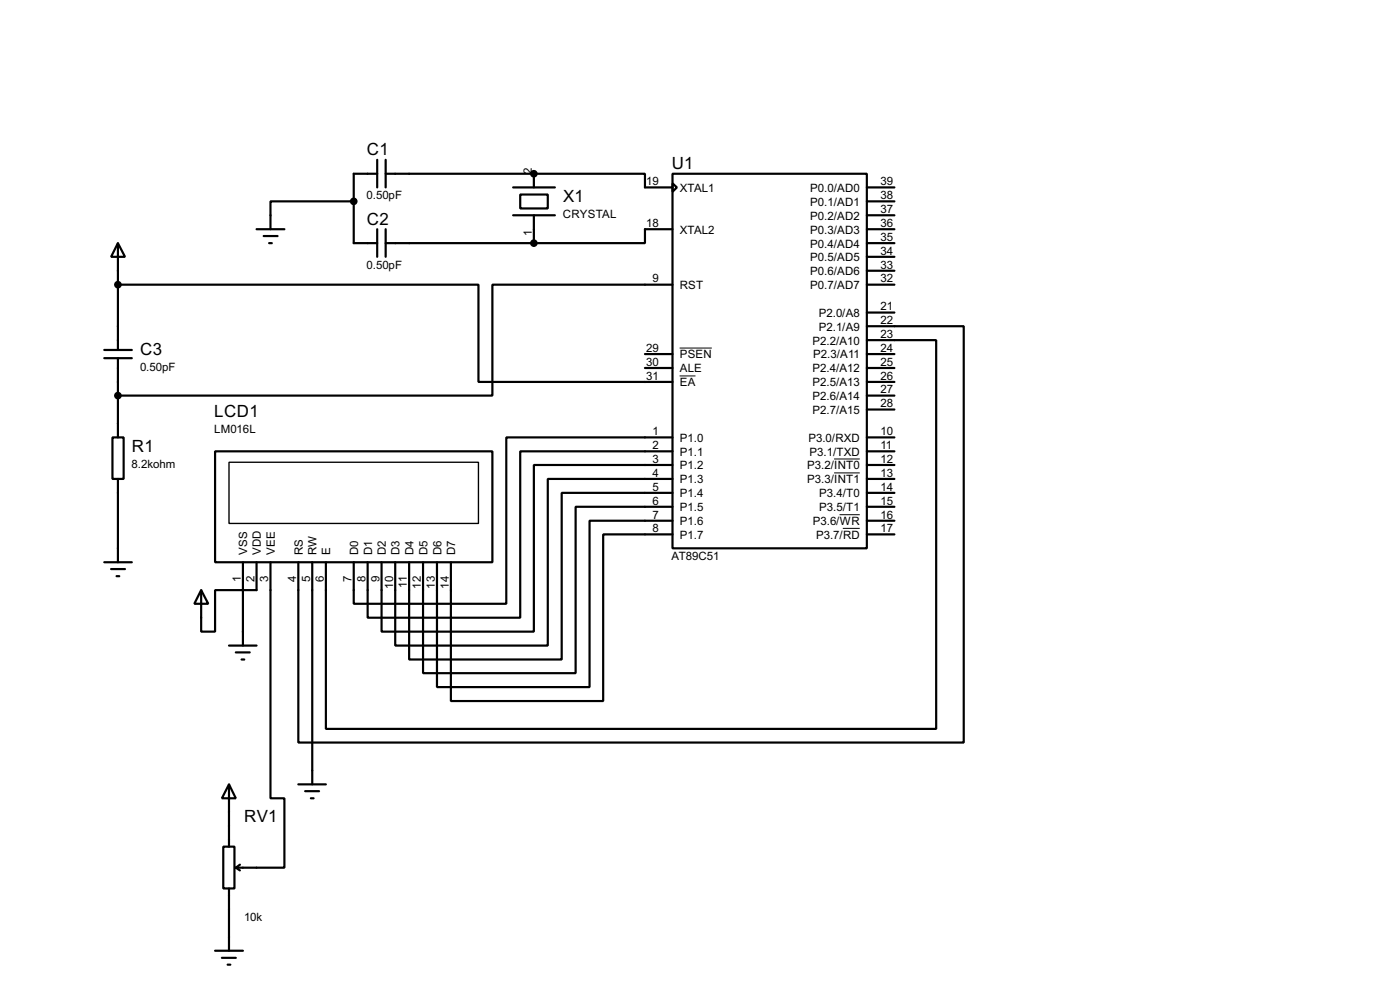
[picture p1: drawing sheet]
<svg xmlns="http://www.w3.org/2000/svg" width="256mm" height="180mm" viewBox="0 0 256 180" stroke-linecap="round" stroke-linejoin="round" font-family="sans-serif">
<g fill="none" stroke="#000" stroke-width=".4">
<path d="M64.8 36.9h-15.2v5.1M69.1 31.8h-4.3v12.7h4.3M69.1 29.3v5M70.7 31.8h27.1M70.7 29.3v5M94 34.3h7.7M94 39.4h7.7M95.3 35.6h5.1v2.6h-5.1zM97.8 31.8h20.4v2.5h5M97.8 31.8v2.5M97.8 39.4v5.1M123.2 31.8h35.6v68.6h-35.6z"/>
<path d="M123.2 33.6l.8 .7-.8 .8zM158.8 34.3h5.1M158.8 36.9h5.1M158.8 39.4h5.1M21.6 44.5l1.3 2.5h-2.5zM21.6 52.1h66.1v17.8h35.5M21.6 44.5v19.6M47 42h5.1M48.3 43.2h2.6M49.3 44.5h.5M69.1 42v5M70.7 44.5h27.1"/>
<path d="M70.7 42v5M123.2 42h-5v2.5h-20.4M123.2 52.1h-33v20.3h-68.6M158.8 59.7h17.8v76.2h-121.9v-33M158.8 44.5h5.1M158.8 42h5.1M158.8 52.1h5.1M158.8 47h5.1M158.8 49.6h5.1M158.8 57.2h5.1M19.1 64.1h5.1M19.1 65.6h5.1"/>
<path d="M21.6 65.6v14.5M118.2 67.4h5M118.2 64.8h5M158.8 62.3h12.7v71.1h-111.8v-30.5M158.8 67.4h5.1M158.8 69.9h5.1M158.8 64.8h5.1M158.8 75h5.1M158.8 72.4h5.1M20.6 80.1h2.1v7.6h-2.1zM21.6 87.7v15.2M39.4 82.6h50.8v20.3h-50.8z"/>
<path d="M123.2 80.1h-30.4v30.4h-28v-7.6M123.2 82.6h-27.9v30.5h-27.9v-10.2M123.2 85.1h-25.4v30.5h-27.9v-12.7M123.2 87.7h-22.8v30.5h-28v-15.3M123.2 90.2h-20.3v30.5h-27.9v-17.8M123.2 92.8h-17.7v30.4h-28v-20.3M123.2 95.3h-15.2v30.5h-27.9v-22.9M123.2 97.8h-12.7v30.5h-27.9v-25.4M158.8 80.1h5.1M158.8 82.6h5.1M158.8 85.1h5.1M158.8 87.7h5.1"/>
<path d="M158.8 90.2h5.1M158.8 92.8h5.1M158.8 95.3h5.1M158.8 97.8h5.1M19.1 102.9h5.1M20.4 104.2h2.5M21.4 105.5h.5M36.9 108l1.3 2.5h-2.6zM42 118.2h5M43.2 119.4h2.6M44.5 102.9v15.3M47 102.9v5.1h-7.6v7.6h-2.5v-7.6"/>
<path d="M49.6 102.9v43.2h2.5v12.7h-8.9M57.2 102.9v40.7M44.3 120.7h.5M40.9 155h2.1v7.6h-2.1zM42 143.6l1.2 2.5h-2.5zM42 143.6v11.4M43.2 158.8l.8 .5M44 158.3l-.8 .5M54.7 143.6h5M55.9 144.8h2.6M57 146.1h.5M39.4 174h5.1"/>
<path d="M40.7 175.3h2.5M41.7 176.6h.5M42 162.6v11.4"/>
</g>
<circle cx="97.8" cy="31.8" r=".2" fill="#000"/>
<path d="M124.5 68.8h2.9M124.5 63.7h5.9M152.8 84h4.7M152.8 86.6h4.7M153.8 94.2h3.7M154.4 96.7h3.1" fill="none" stroke="#000" stroke-width=".18"/>
<g fill="#000" stroke="#000" stroke-width=".4">
<circle cx="64.8" cy="36.9" r=".5"/>
<circle cx="97.8" cy="31.8" r=".5"/>
<circle cx="21.6" cy="52.1" r=".5"/>
<circle cx="97.8" cy="44.5" r=".5"/>
<circle cx="21.6" cy="72.4" r=".5"/>
</g>
<path d="M42 84.6h45.7v11.2h-45.7z" fill="none" stroke="#000" stroke-width=".25"/>
<g font-size="3.5">
<text x="67.2" y="28.5">C1</text>
<text x="123.1" y="31">U1</text>
<text x="67.2" y="41.2">C2</text>
<text x="103.2" y="37">X1</text>
<text x="25.7" y="64.9">C3</text>
<text x="39.3" y="76.4">LCD1</text>
<text x="24.2" y="82.8">R1</text>
<text x="44.8" y="150.4">RV1</text>
</g>
<g font-size="2.4">
<text x="97.4" y="31.8" transform="rotate(-90 97.4 31.8)">2</text>
<text x="118.4" y="33.9">19</text>
<text x="124.5" y="35.1">XTAL1</text>
<text x="148.4" y="35.1">P0.0/AD0</text>
<text x="161.3" y="33.9">39</text>
<text x="67.2" y="36.5">0.50pF</text>
<text x="103.1" y="40">CRYSTAL</text>
<text x="118.4" y="41.6">18</text>
<text x="148.4" y="37.7">P0.1/AD1</text>
<text x="148.4" y="40.2">P0.2/AD2</text>
<text x="161.3" y="36.5">38</text>
<text x="161.3" y="39">37</text>
<text x="161.3" y="41.6">36</text>
<text x="97.4" y="43.1" transform="rotate(-90 97.4 43.1)">1</text>
<text x="124.5" y="42.7">XTAL2</text>
<text x="148.4" y="42.7">P0.3/AD3</text>
<text x="148.4" y="45.3">P0.4/AD4</text>
<text x="148.4" y="47.8">P0.5/AD5</text>
<text x="161.3" y="44.1">35</text>
<text x="161.3" y="46.6">34</text>
<text x="67.2" y="49.2">0.50pF</text>
<text x="119.6" y="51.7">9</text>
<text x="124.5" y="52.9">RST</text>
<text x="148.4" y="50.4">P0.6/AD6</text>
<text x="148.4" y="52.9">P0.7/AD7</text>
<text x="161.3" y="49.2">33</text>
<text x="161.3" y="51.7">32</text>
<text x="150" y="58">P2.0/A8</text>
<text x="161.3" y="56.8">21</text>
<text x="161.3" y="59.3">22</text>
<text x="118.4" y="64.4">29</text>
<text x="124.5" y="65.6">PSEN</text>
<text x="148.8" y="63.1">P2.2/A10</text>
<text x="149" y="65.6">P2.3/A11</text>
<text x="150" y="60.5">P2.1/A9</text>
<text x="161.3" y="61.9">23</text>
<text x="161.3" y="64.4">24</text>
<text x="25.7" y="67.9">0.50pF</text>
<text x="118.4" y="67">30</text>
<text x="118.4" y="69.5">31</text>
<text x="124.5" y="68.1">ALE</text>
<text x="124.5" y="70.7">EA</text>
<text x="148.8" y="68.1">P2.4/A12</text>
<text x="148.8" y="70.7">P2.5/A13</text>
<text x="161.3" y="67">25</text>
<text x="161.3" y="69.5">26</text>
<text x="161.3" y="72">27</text>
<text x="148.8" y="75.8">P2.7/A15</text>
<text x="148.8" y="73.2">P2.6/A14</text>
<text x="161.3" y="74.6">28</text>
<text x="39.2" y="79.3">LM016L</text>
<text x="119.6" y="79.7">1</text>
<text x="119.6" y="82.2">2</text>
<text x="124.5" y="80.8">P1.0</text>
<text x="124.5" y="83.4">P1.1</text>
<text x="148.1" y="80.8">P3.0/RXD</text>
<text x="148.3" y="83.4">P3.1/TXD</text>
<text x="161.3" y="79.7">10</text>
<text x="161.3" y="82.2">11</text>
<text x="24.1" y="85.7">8.2kohm</text>
<text x="119.6" y="84.7">3</text>
<text x="119.6" y="87.3">4</text>
<text x="119.6" y="89.8">5</text>
<text x="124.5" y="85.9">P1.2</text>
<text x="124.5" y="88.5">P1.3</text>
<text x="147.9" y="85.9">P3.2/INT0</text>
<text x="147.9" y="88.5">P3.3/INT1</text>
<text x="161.3" y="84.7">12</text>
<text x="161.3" y="87.3">13</text>
<text x="161.3" y="89.8">14</text>
<text x="119.6" y="92.4">6</text>
<text x="119.6" y="94.9">7</text>
<text x="124.5" y="91">P1.4</text>
<text x="124.5" y="93.6">P1.5</text>
<text x="150.1" y="91">P3.4/T0</text>
<text x="150.1" y="93.6">P3.5/T1</text>
<text x="161.3" y="94.9">16</text>
<text x="161.3" y="92.4">15</text>
<text x="45.3" y="101.6" transform="rotate(-90 45.3 101.6)">VSS</text>
<text x="47.8" y="101.6" transform="rotate(-90 47.8 101.6)">VDD</text>
<text x="50.4" y="101.6" transform="rotate(-90 50.4 101.6)">VEE</text>
<text x="55.5" y="101.6" transform="rotate(-90 55.5 101.6)">RS</text>
<text x="58" y="101.6" transform="rotate(-90 58 101.6)">RW</text>
<text x="60.5" y="101.6" transform="rotate(-90 60.5 101.6)">E</text>
<text x="65.6" y="101.6" transform="rotate(-90 65.6 101.6)">D0</text>
<text x="68.2" y="101.6" transform="rotate(-90 68.2 101.6)">D1</text>
<text x="70.7" y="101.6" transform="rotate(-90 70.7 101.6)">D2</text>
<text x="73.2" y="101.6" transform="rotate(-90 73.2 101.6)">D3</text>
<text x="75.8" y="101.6" transform="rotate(-90 75.8 101.6)">D4</text>
<text x="78.3" y="101.6" transform="rotate(-90 78.3 101.6)">D5</text>
<text x="80.9" y="101.6" transform="rotate(-90 80.9 101.6)">D6</text>
<text x="83.4" y="101.6" transform="rotate(-90 83.4 101.6)">D7</text>
<text x="119.6" y="97.4">8</text>
<text x="124.5" y="96.1">P1.6</text>
<text x="124.5" y="98.6">P1.7</text>
<text x="148.9" y="96.1">P3.6/WR</text>
<text x="149.5" y="98.6">P3.7/RD</text>
<text x="161.3" y="97.4">17</text>
<text x="44.1" y="106.6" transform="rotate(-90 44.1 106.6)">1</text>
<text x="46.6" y="106.6" transform="rotate(-90 46.6 106.6)">2</text>
<text x="49.2" y="106.6" transform="rotate(-90 49.2 106.6)">3</text>
<text x="54.3" y="106.6" transform="rotate(-90 54.3 106.6)">4</text>
<text x="56.8" y="106.6" transform="rotate(-90 56.8 106.6)">5</text>
<text x="59.3" y="106.6" transform="rotate(-90 59.3 106.6)">6</text>
<text x="64.4" y="106.6" transform="rotate(-90 64.4 106.6)">7</text>
<text x="67" y="106.6" transform="rotate(-90 67 106.6)">8</text>
<text x="69.5" y="106.6" transform="rotate(-90 69.5 106.6)">9</text>
<text x="72" y="107.8" transform="rotate(-90 72 107.8)">10</text>
<text x="74.6" y="107.6" transform="rotate(-90 74.6 107.6)">11</text>
<text x="77.1" y="107.7" transform="rotate(-90 77.1 107.7)">12</text>
<text x="79.6" y="107.8" transform="rotate(-90 79.6 107.8)">13</text>
<text x="82.2" y="107.8" transform="rotate(-90 82.2 107.8)">14</text>
<text x="123" y="102.6">AT89C51</text>
<text x="44.7" y="168.6">10k</text>
</g>
</svg>
